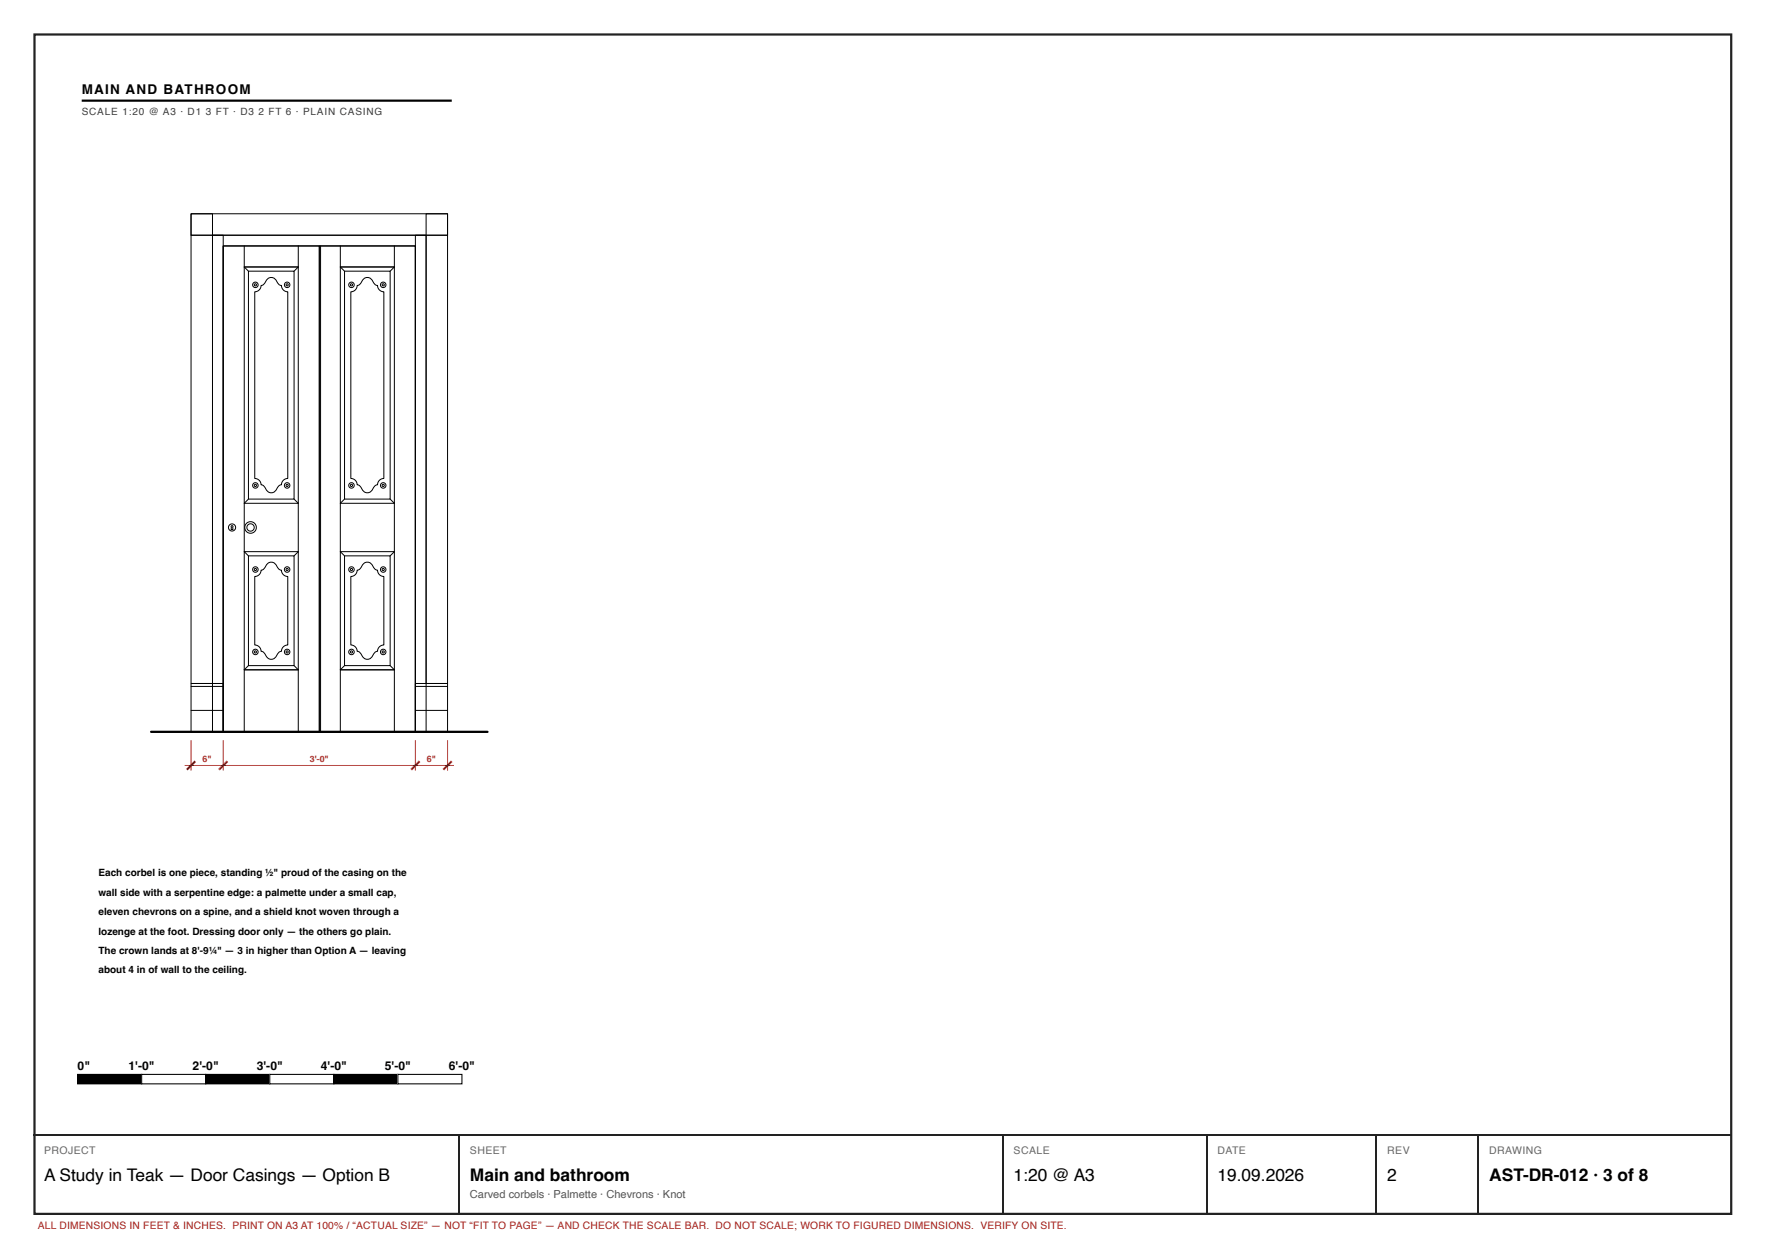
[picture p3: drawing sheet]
<svg xmlns="http://www.w3.org/2000/svg" width="420mm" height="297mm" viewBox="0 0 420 297" stroke-linecap="round" stroke-linejoin="round" font-family="sans-serif">
<path d="M8.2 8.2h403.5v280.5h-403.5z" fill="none" stroke="#222" stroke-width=".53"/>
<path d="M19.4 23.9h88" fill="none" stroke="#000" stroke-width=".52"/>
<g fill="none" stroke="#000" stroke-width=".24">
<path d="M45.4 50.8h5.1v111.7h-5.1zM45.4 50.8h61v5.1h-61zM45.4 55.9h61M50.5 55.9h2.6v118.1h-2.6zM53.1 58.5h22.8v115.5h-22.8zM58.1 58.5v5M70.9 58.5v5M75.9 58.5h22.9v115.5h-22.9zM76.2 58.5v115.5M80.9 58.5v5M93.8 58.5v5M98.8 55.9h2.5v118.1h-2.5z"/>
<path d="M101.3 50.8h5.1v111.7h-5.1zM58.1 63.5h12.8v56.2h-12.8zM58.1 63.5h12.8M58.1 63.5l1 1M59.1 64.5h10.8v54.2h-10.8zM63.6 66.4a1.43 1.43 0 0 1 2.3 .7l.6 .7 .4 .1a1.5 1.5 0 0 0 1.5 1.5v44.4a1.5 1.5 0 0 0-1.5 1.5 1.59 1.59 0 0 0-1.2 1.1 1.42 1.42 0 0 1-1.5 .8 1.42 1.42 0 0 1-1.1-1.2l-.6-.6-.4-.1a1.5 1.5 0 0 0-1.5-1.5v-44.4a1.5 1.5 0 0 0 1.5-1.5 1.59 1.59 0 0 0 1.2-1.2zM70.9 63.5l-1 1M80.9 63.5h12.9v56.2h-12.9zM80.9 63.5h12.9M80.9 63.5l1 1M81.9 64.5h10.9v54.2h-10.9zM86.4 66.4a1.43 1.43 0 0 1 2.4 .7l.5 .7 .5 .1a1.5 1.5 0 0 0 1.5 1.5v44.4a1.5 1.5 0 0 0-1.5 1.5 1.59 1.59 0 0 0-1.2 1.1 1.42 1.42 0 0 1-1.5 .8 1.42 1.42 0 0 1-1.2-1.2l-.5-.6-.5-.1a1.5 1.5 0 0 0-1.5-1.5v-44.4a1.5 1.5 0 0 0 1.5-1.5 1.59 1.59 0 0 0 1.3-1.2z"/>
<path d="M93.8 63.5l-1 1M59.1 118.7l-1 1v11.5l1 1M69.9 118.7l1 1v11.5l-1 1M81.9 118.7l-1 1v11.5l1 1M92.8 118.7l1 1v11.5l-1 1M55 125.1a.22 .22 0 0 1 .3 0 .22 .22 0 0 1 0 .3l.1 .5h-.4zM58.1 131.2h12.8v28.1h-12.8zM59.1 132.2h10.8v26.1h-10.8zM63.6 134.1a1.43 1.43 0 0 1 2.3 .7l.6 .7 .4 .1a1.5 1.5 0 0 0 1.5 1.5v16.3a1.5 1.5 0 0 0-1.5 1.5 1.59 1.59 0 0 0-1.2 1.1 1.42 1.42 0 0 1-1.5 .8 1.42 1.42 0 0 1-1.1-1.2l-.6-.6-.4-.1a1.5 1.5 0 0 0-1.5-1.5v-16.3a1.5 1.5 0 0 0 1.5-1.5 1.59 1.59 0 0 0 1.2-1.2zM80.9 131.2h12.9v28.1h-12.9zM81.9 132.2h10.9v26.1h-10.9zM86.4 134.1a1.43 1.43 0 0 1 2.4 .7l.5 .7 .5 .1a1.5 1.5 0 0 0 1.5 1.5v16.3a1.5 1.5 0 0 0-1.5 1.5 1.59 1.59 0 0 0-1.2 1.1 1.42 1.42 0 0 1-1.5 .8 1.42 1.42 0 0 1-1.2-1.2l-.5-.6-.5-.1a1.5 1.5 0 0 0-1.5-1.5v-16.3a1.5 1.5 0 0 0 1.5-1.5 1.59 1.59 0 0 0 1.3-1.2z"/>
<path d="M58.1 159.3h12.8M58.1 159.3v14.7M59.1 158.3l-1 1M69.9 158.3l1 1M70.9 159.3v14.7M80.9 159.3h12.9M80.9 159.3v14.7M81.9 158.3l-1 1M92.8 158.3l1 1M93.8 159.3v14.7M45.4 162.5h7.7v11.5h-7.7zM45.4 163.2h7.7"/>
<path d="M45.4 168.9h7.7M98.8 162.5h7.6v11.5h-7.6zM98.8 163.2h7.6M98.8 168.9h7.6"/>
<circle cx="60.7" cy="67.7" r=".26"/>
<circle cx="60.7" cy="67.7" r=".65"/>
<circle cx="68.3" cy="67.7" r=".26"/>
<circle cx="68.3" cy="67.7" r=".65"/>
<circle cx="83.6" cy="67.7" r=".26"/>
<circle cx="83.6" cy="67.7" r=".65"/>
<circle cx="91.1" cy="67.7" r=".26"/>
<circle cx="91.1" cy="67.7" r=".65"/>
<circle cx="60.7" cy="115.4" r=".26"/>
<circle cx="60.7" cy="115.4" r=".65"/>
<circle cx="68.3" cy="115.4" r=".26"/>
<circle cx="68.3" cy="115.4" r=".65"/>
<circle cx="83.6" cy="115.4" r=".26"/>
<circle cx="83.6" cy="115.4" r=".65"/>
<circle cx="91.1" cy="115.4" r=".26"/>
<circle cx="91.1" cy="115.4" r=".65"/>
<circle cx="55.2" cy="125.4" r=".85"/>
<circle cx="59.6" cy="125.4" r="1.38"/>
<circle cx="59.6" cy="125.4" r=".88"/>
<circle cx="60.7" cy="135.4" r=".26"/>
<circle cx="60.7" cy="135.4" r=".65"/>
<circle cx="68.3" cy="135.4" r=".26"/>
<circle cx="68.3" cy="135.4" r=".65"/>
<circle cx="83.6" cy="135.4" r=".26"/>
<circle cx="83.6" cy="135.4" r=".65"/>
<circle cx="91.1" cy="135.4" r=".26"/>
<circle cx="91.1" cy="135.4" r=".65"/>
<circle cx="60.7" cy="155" r=".26"/>
<circle cx="60.7" cy="155" r=".65"/>
<circle cx="68.3" cy="155" r=".26"/>
<circle cx="68.3" cy="155" r=".65"/>
<circle cx="83.6" cy="155" r=".26"/>
<circle cx="83.6" cy="155" r=".65"/>
<circle cx="91.1" cy="155" r=".26"/>
<circle cx="91.1" cy="155" r=".65"/>
</g>
<path d="M53.1 58.5h45.7v115.5h-45.7z" fill="none" stroke="#000" stroke-width=".27"/>
<path d="M35.9 174h80" fill="none" stroke="#000" stroke-width=".54"/>
<path d="M45.4 176v7.2M53.1 176v7.2M98.8 176v7.2M106.4 176v7.2M43.9 182h64" fill="none" stroke="#a51d17" stroke-width=".24"/>
<path d="M46.4 181l-2 2M54.1 181l-2 2M99.8 181l-2 2M107.4 181l-2 2" fill="none" stroke="#a51d17" stroke-width=".51"/>
<path d="M18.5 255.5h15.2v2.2h-15.2z" fill="#000"/>
<path d="M18.5 255.5h15.2v2.2h-15.2z" fill="none" stroke="#000" stroke-width=".25"/>
<path d="M33.7 255.5h15.2v2.2h-15.2z" fill="#fff"/>
<path d="M33.7 255.5h15.2v2.2h-15.2zM48.9 255.5h15.3v2.2h-15.3z" fill="none" stroke="#000" stroke-width=".25"/>
<path d="M48.9 255.5h15.3v2.2h-15.3z" fill="#000"/>
<path d="M64.2 255.5h15.2v2.2h-15.2z" fill="#fff"/>
<path d="M64.2 255.5h15.2v2.2h-15.2zM79.4 255.5h15.2v2.2h-15.2z" fill="none" stroke="#000" stroke-width=".25"/>
<path d="M79.4 255.5h15.2v2.2h-15.2z" fill="#000"/>
<path d="M94.6 255.5h15.3v2.2h-15.3z" fill="#fff"/>
<path d="M94.6 255.5h15.3v2.2h-15.3z" fill="none" stroke="#000" stroke-width=".25"/>
<path d="M7.9 270h404.1M109.1 270.1v18.8M238.5 270.1v18.8M286.9 270.1v18.8M327.2 270.1v18.8M351.5 270.1v18.8" fill="none" stroke="#222" stroke-width=".26"/>
<g font-size="4.1">
<text x="10.5" y="280.7">A Study in Teak — Door Casings — Option B</text>
<text x="111.8" y="280.7">Main and bathroom</text>
<text x="241" y="280.7">1:20 @ A3</text>
<text x="289.5" y="280.7">19.09.2026</text>
<text x="329.9" y="280.7">2</text>
<text x="354.1" y="280.7">AST-DR-012 · 3 of 8</text>
</g>
<text font-size="3.2" x="19.4" y="22.4">MAIN AND BATHROOM</text>
<g font-size="2.9">
<text x="18.5" y="254.5">0&quot;</text>
<text x="30.6" y="254.5">1'-0&quot;</text>
<text x="45.8" y="254.5">2'-0&quot;</text>
<text x="61" y="254.5">3'-0&quot;</text>
<text x="76.3" y="254.5">4'-0&quot;</text>
<text x="91.5" y="254.5">5'-0&quot;</text>
<text x="106.7" y="254.5">6'-0&quot;</text>
</g>
<text font-size="2.6" fill="#555" x="111.8" y="285">Carved corbels · Palmette · Chevrons · Knot</text>
<g font-size="2.5" fill="#666">
<text x="10.5" y="274.4">PROJECT</text>
<text x="111.8" y="274.4">SHEET</text>
<text x="241" y="274.4">SCALE</text>
<text x="289.5" y="274.4">DATE</text>
<text x="329.9" y="274.4">REV</text>
<text x="354.1" y="274.4">DRAWING</text>
</g>
<g font-size="2.4" fill="#3d3d3d">
<text x="19.4" y="27.2">SCALE 1:20 @ A3 · D1</text>
<text x="48.9" y="27.2">3 FT · D3</text>
<text x="61.5" y="27.2">2 FT 6 · PLAIN CASING</text>
</g>
<g font-size="2.4">
<text x="23.4" y="208.4">Each corbel is one piece, standing ½&quot; proud of the casing on the</text>
<text x="23.4" y="213">wall side with a serpentine edge: a palmette under a small cap,</text>
<text x="23.4" y="217.6">eleven chevrons on a spine, and a shield knot woven through a</text>
<text x="23.4" y="222.2">lozenge at the foot. Dressing door only — the others go plain.</text>
<text x="23.4" y="226.8">The crown lands at 8'-9¼&quot; — 3 in higher than Option A — leaving</text>
<text x="23.4" y="231.4">about 4 in of wall to the ceiling.</text>
</g>
<text font-size="2.4" fill="#a51d17" x="9" y="292.4">ALL DIMENSIONS IN FEET &amp; INCHES. PRINT ON A3 AT 100% / “ACTUAL SIZE” — NOT “FIT TO PAGE” — AND CHECK THE SCALE BAR. DO NOT SCALE; WORK TO FIGURED DIMENSIONS. VERIFY ON SITE.</text>
<g font-size="2.1" fill="#a51d17">
<text x="48.2" y="181.2">6&quot;</text>
<text x="73.7" y="181.2">3'-0&quot;</text>
<text x="101.5" y="181.2">6&quot;</text>
</g>
</svg>
